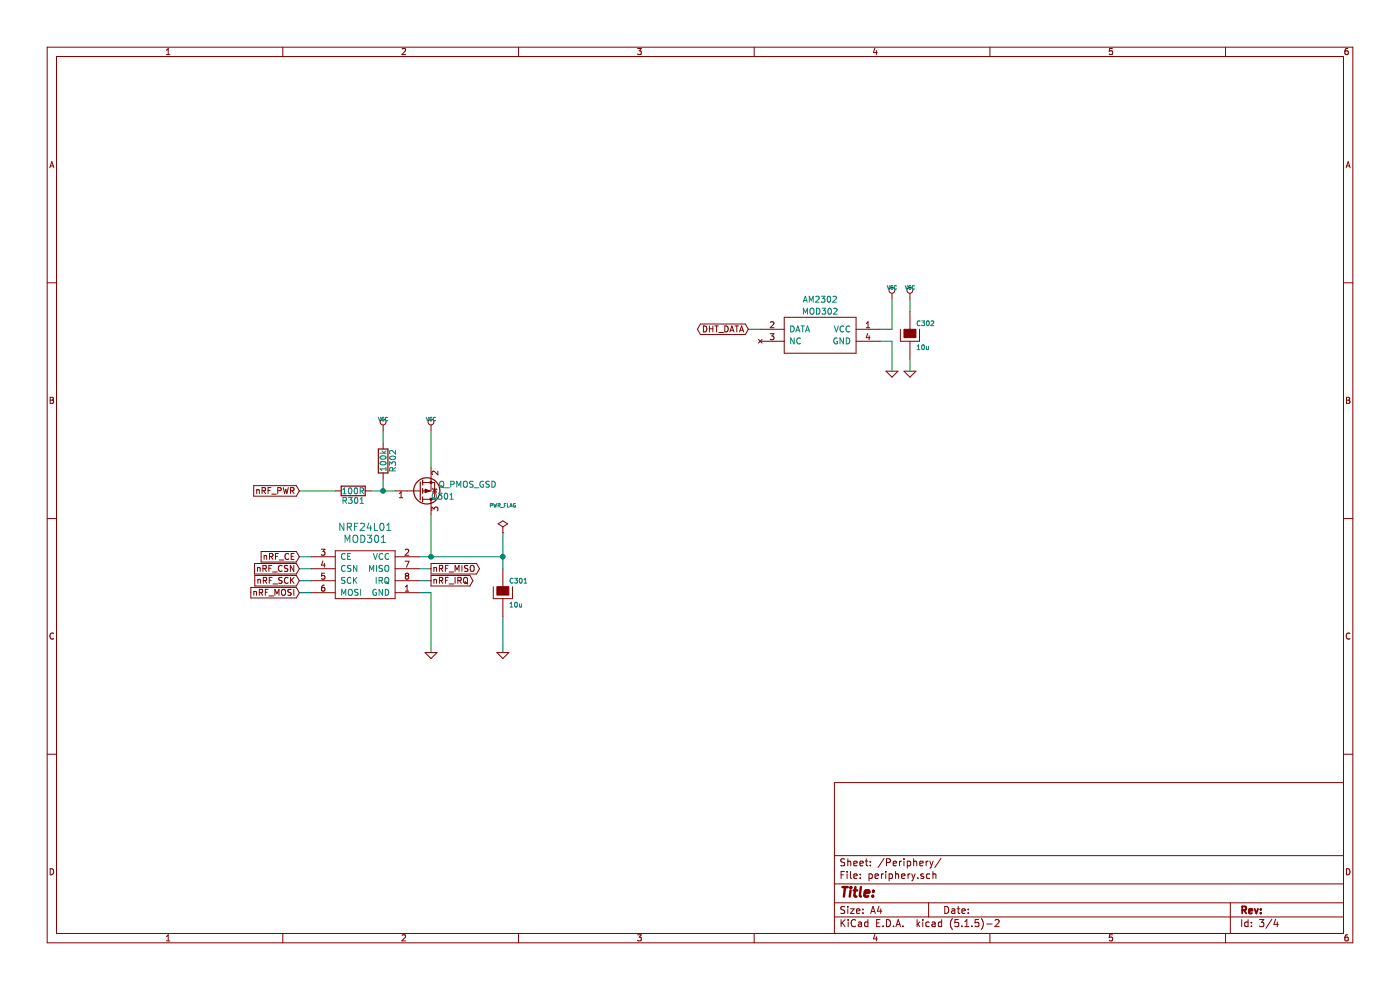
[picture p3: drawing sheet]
EESchema Schematic File Version 4
EELAYER 30 0
EELAYER END
$Descr A4 11693 8268
encoding utf-8
Sheet 3 4
Title ""
Date ""
Rev ""
Comp ""
Comment1 ""
Comment2 ""
Comment3 ""
Comment4 ""
$EndDescr
$Comp
L dht22:AM2302 MOD302
U 1 1
P 6550 2750
F 0 "MOD302" H 6850 2900 50  0000 C CNN
F 1 "AM2302" H 6850 3000 50  0000 C CNN
F 2 "My_modules:AM2302_Naked_H" H 6550 2750 50  0001 C CNN
F 3 "" H 6550 2750 50  0000 C CNN
	1    6550 2750
	1    0    0    -1  
$EndComp
$Comp
L nrf24l01:nRF24L01 MOD301
U 1 1
P 3050 4650
F 0 "MOD301" H 3050 4800 60  0000 C CNN
F 1 "NRF24L01" H 3050 4900 60  0000 C CNN
F 2 "My_modules:nRF24L01" H 3050 4650 60  0001 C CNN
F 3 "" H 3050 4650 60  0000 C CNN
	1    3050 4650
	1    0    0    -1  
$EndComp
$Comp
L solar_system_external_unit_board_2-rescue:GND-RESCUE-solar_system_external_unit_board_2 #PWR014
U 1 1
P 7450 3100
F 0 "#PWR014" H 7450 3100 30  0001 C CNN
F 1 "GND" H 7450 3030 30  0001 C CNN
F 2 "" H 7450 3100 60  0000 C CNN
F 3 "" H 7450 3100 60  0000 C CNN
	1    7450 3100
	1    0    0    -1  
$EndComp
$Comp
L solar_system_external_unit_board_2-rescue:GND-RESCUE-solar_system_external_unit_board_2 #PWR015
U 1 1
P 3600 5450
F 0 "#PWR015" H 3600 5450 30  0001 C CNN
F 1 "GND" H 3600 5380 30  0001 C CNN
F 2 "" H 3600 5450 60  0000 C CNN
F 3 "" H 3600 5450 60  0000 C CNN
	1    3600 5450
	1    0    0    -1  
$EndComp
$Comp
L power:VCC #PWR016
U 1 1
P 7450 2500
F 0 "#PWR016" H 7450 2600 30  0001 C CNN
F 1 "VCC" H 7450 2600 30  0000 C CNN
F 2 "" H 7450 2500 60  0000 C CNN
F 3 "" H 7450 2500 60  0000 C CNN
	1    7450 2500
	1    0    0    -1  
$EndComp
$Comp
L power:VCC #PWR017
U 1 1
P 3600 3600
F 0 "#PWR017" H 3600 3700 30  0001 C CNN
F 1 "VCC" H 3600 3700 30  0000 C CNN
F 2 "" H 3600 3600 60  0000 C CNN
F 3 "" H 3600 3600 60  0000 C CNN
	1    3600 3600
	1    0    0    -1  
$EndComp
Wire Wire Line
	7450 2750 7350 2750
Wire Wire Line
	7450 2500 7450 2750
Wire Wire Line
	7350 2850 7450 2850
Wire Wire Line
	7450 2850 7450 3100
Wire Wire Line
	3500 4650 3600 4650
Wire Wire Line
	3500 4950 3600 4950
Wire Wire Line
	3600 4950 3600 5450
$Comp
L solar_system_external_unit_board_2-rescue:CP-RESCUE-solar_system_external_unit_board_2 C302
U 1 1
P 7600 2800
F 0 "C302" H 7650 2900 40  0000 L CNN
F 1 "10u" H 7650 2700 40  0000 L CNN
F 2 "Capacitors_Tantalum_SMD:TantalC_SizeB_EIA-3528_HandSoldering" H 7700 2650 30  0001 C CNN
F 3 "~" H 7600 2800 300 0000 C CNN
	1    7600 2800
	1    0    0    -1  
$EndComp
$Comp
L power:VCC #PWR018
U 1 1
P 7600 2500
F 0 "#PWR018" H 7600 2600 30  0001 C CNN
F 1 "VCC" H 7600 2600 30  0000 C CNN
F 2 "" H 7600 2500 60  0000 C CNN
F 3 "" H 7600 2500 60  0000 C CNN
	1    7600 2500
	1    0    0    -1  
$EndComp
$Comp
L solar_system_external_unit_board_2-rescue:GND-RESCUE-solar_system_external_unit_board_2 #PWR019
U 1 1
P 7600 3100
F 0 "#PWR019" H 7600 3100 30  0001 C CNN
F 1 "GND" H 7600 3030 30  0001 C CNN
F 2 "" H 7600 3100 60  0000 C CNN
F 3 "" H 7600 3100 60  0000 C CNN
	1    7600 3100
	1    0    0    -1  
$EndComp
Wire Wire Line
	7600 2600 7600 2500
Wire Wire Line
	7600 3000 7600 3100
$Comp
L solar_system_external_unit_board_2-rescue:CP-RESCUE-solar_system_external_unit_board_2 C301
U 1 1
P 4200 4950
F 0 "C301" H 4250 5050 40  0000 L CNN
F 1 "10u" H 4250 4850 40  0000 L CNN
F 2 "Capacitors_Tantalum_SMD:TantalC_SizeB_EIA-3528_HandSoldering" H 4300 4800 30  0001 C CNN
F 3 "~" H 4200 4950 300 0000 C CNN
	1    4200 4950
	1    0    0    -1  
$EndComp
Wire Wire Line
	4200 5150 4200 5450
Text GLabel 3600 4750 2    50   Output ~ 0
nRF_MISO
Text GLabel 3600 4850 2    50   Output ~ 0
nRF_IRQ
Wire Wire Line
	3500 4750 3600 4750
Wire Wire Line
	3500 4850 3600 4850
Text GLabel 2500 4650 0    50   Input ~ 0
nRF_CE
Text GLabel 2500 4750 0    50   Input ~ 0
nRF_CSN
Text GLabel 2500 4850 0    50   Input ~ 0
nRF_SCK
Text GLabel 2500 4950 0    50   Input ~ 0
nRF_MOSI
Wire Wire Line
	2500 4650 2600 4650
Wire Wire Line
	2500 4750 2600 4750
Wire Wire Line
	2500 4850 2600 4850
Wire Wire Line
	2500 4950 2600 4950
Text GLabel 6250 2750 0    50   BiDi ~ 0
DHT_DATA
Wire Wire Line
	6250 2750 6350 2750
$Comp
L Device:R R301
U 1 1
P 2950 4100
F 0 "R301" V 3030 4100 50  0000 C CNN
F 1 "100R" V 2950 4100 50  0000 C CNN
F 2 "Resistors_SMD:R_1206_HandSoldering" V 2880 4100 50  0001 C CNN
F 3 "" H 2950 4100 50  0000 C CNN
	1    2950 4100
	0    1    1    0   
$EndComp
$Comp
L Device:R R302
U 1 1
P 3200 3850
F 0 "R302" V 3280 3850 50  0000 C CNN
F 1 "100k" V 3200 3850 50  0000 C CNN
F 2 "Resistors_SMD:R_1206_HandSoldering" V 3130 3850 50  0001 C CNN
F 3 "" H 3200 3850 50  0000 C CNN
	1    3200 3850
	1    0    0    -1  
$EndComp
Wire Wire Line
	3100 4100 3200 4100
Text GLabel 2500 4100 0    50   Input ~ 0
nRF_PWR
Wire Wire Line
	2500 4100 2800 4100
$Comp
L power:PWR_FLAG #FLG020
U 1 1
P 4200 4450
F 0 "#FLG020" H 4200 4720 30  0001 C CNN
F 1 "PWR_FLAG" H 4200 4680 30  0000 C CNN
F 2 "" H 4200 4450 60  0000 C CNN
F 3 "" H 4200 4450 60  0000 C CNN
	1    4200 4450
	1    0    0    -1  
$EndComp
Wire Wire Line
	3600 3900 3600 3600
Wire Wire Line
	3200 4000 3200 4100
Connection ~ 3200 4100
Wire Wire Line
	3600 4300 3600 4650
Wire Wire Line
	4200 4450 4200 4650
Connection ~ 3600 4650
$Comp
L power:VCC #PWR021
U 1 1
P 3200 3600
F 0 "#PWR021" H 3200 3700 30  0001 C CNN
F 1 "VCC" H 3200 3700 30  0000 C CNN
F 2 "" H 3200 3600 60  0000 C CNN
F 3 "" H 3200 3600 60  0000 C CNN
	1    3200 3600
	1    0    0    -1  
$EndComp
Wire Wire Line
	3200 3700 3200 3600
$Comp
L solar_system_external_unit_board_2-rescue:GND-RESCUE-solar_system_external_unit_board_2 #PWR022
U 1 1
P 4200 5450
F 0 "#PWR022" H 4200 5450 30  0001 C CNN
F 1 "GND" H 4200 5380 30  0001 C CNN
F 2 "" H 4200 5450 60  0000 C CNN
F 3 "" H 4200 5450 60  0000 C CNN
	1    4200 5450
	1    0    0    -1  
$EndComp
Connection ~ 4200 4650
$Comp
L Device:Q_PMOS_GSD Q301
U 1 1
P 3500 4100
F 0 "Q301" H 3800 4150 50  0000 R CNN
F 1 "Q_PMOS_GSD" H 4150 4050 50  0000 R CNN
F 2 "TO_SOT_Packages_SMD:SOT-23_Handsoldering" H 3700 4200 50  0001 C CNN
F 3 "" H 3500 4100 50  0000 C CNN
	1    3500 4100
	1    0    0    1   
$EndComp
Wire Wire Line
	3200 4100 3300 4100
Wire Wire Line
	3600 4650 4200 4650
Wire Wire Line
	4200 4650 4200 4750
$EndSCHEMATC
